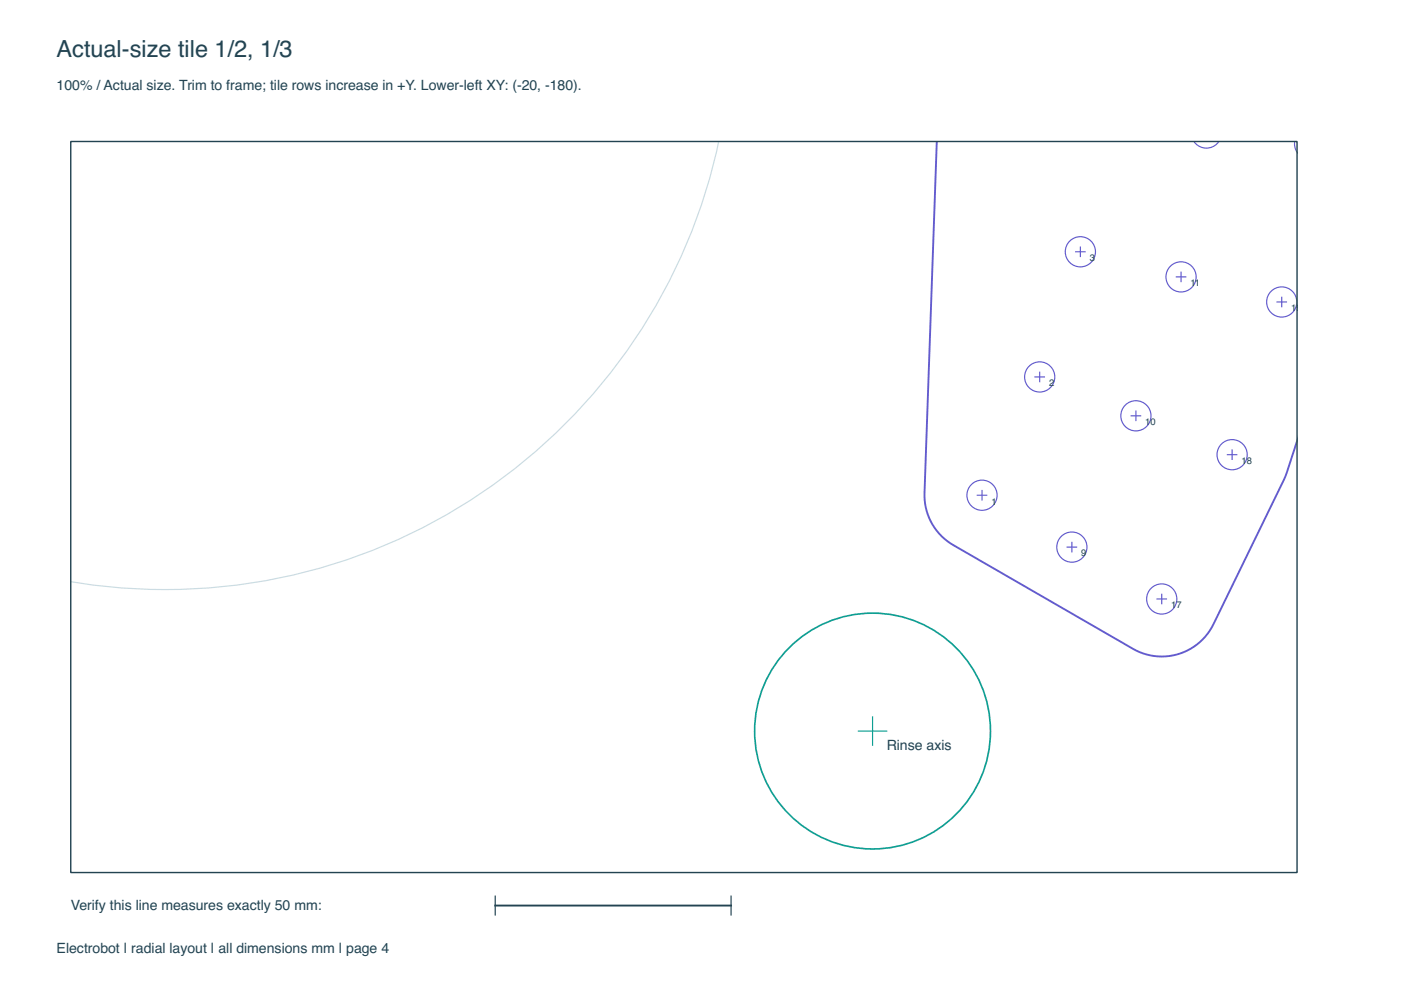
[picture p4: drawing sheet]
<svg xmlns="http://www.w3.org/2000/svg" width="297mm" height="210mm" viewBox="0 0 297 210" stroke-linecap="round" stroke-linejoin="round" font-family="sans-serif">
<path d="M152.4 29.9a119.9 119.9 0 0 1-137.5 93.4M275 184.8l-.1 .2" fill="none" stroke="#cadbe2" stroke-width=".25"/>
<path d="M198.6 29.9l-2.6 74.7a12.2 12.2 0 0 0 6.1 11l38.1 22a12.2 12.2 0 0 0 17.1-5.3l14.9-30.5 2.8-8.4" fill="none" stroke="#635bce" stroke-width=".4"/>
<g fill="none" stroke="#635bce" stroke-width=".25">
<path d="M253.1 29.9a3.2 3.2 0 0 0 5.4 0M274.5 29.9a3.1 3.1 0 0 0 .5 2.4M228.1 53.4h2M229.1 52.4v2M249.4 58.7h2M250.4 57.7v2M219.4 79.9h2M220.4 78.9v2M270.8 64h2M271.8 63v2M239.8 88.2h2M240.8 87.2v2"/>
<path d="M260.2 96.4h2M261.2 95.4v2M207.2 105h2M208.2 104v2M226.3 116h2M227.3 115v2M245.3 127h2M246.3 126v2"/>
<circle cx="229.1" cy="53.4" r="3.2"/>
<circle cx="250.4" cy="58.7" r="3.2"/>
<circle cx="220.4" cy="79.9" r="3.2"/>
<circle cx="271.8" cy="64" r="3.2"/>
<circle cx="240.8" cy="88.2" r="3.2"/>
<circle cx="261.2" cy="96.4" r="3.2"/>
<circle cx="208.2" cy="105" r="3.2"/>
<circle cx="227.3" cy="116" r="3.2"/>
<circle cx="246.3" cy="127" r="3.2"/>
</g>
<circle cx="185" cy="155" r="25" fill="none" stroke="#0e9f92" stroke-width=".35"/>
<path d="M182 155h6M185 152v6" fill="none" stroke="#0e9f92" stroke-width=".25"/>
<path d="M15 30h260v155h-260z" fill="none" stroke="#234452" stroke-width=".3"/>
<path d="M105 192h50" fill="none" stroke="#234452" stroke-width=".4"/>
<path d="M105 190v4M155 190v4" fill="none" stroke="#234452" stroke-width=".25"/>
<text font-size="5" fill="#234452" x="12" y="12">Actual-size tile 1/2, 1/3</text>
<g font-size="3" fill="#234452">
<text x="12" y="19">100% / Actual size. Trim to frame; tile rows increase in +Y. Lower-left XY: (-20, -180).</text>
<text x="188" y="159">Rinse axis</text>
<text x="15" y="193">Verify this line measures exactly 50 mm:</text>
<text x="12" y="202">Electrobot | radial layout | all dimensions mm | page 4</text>
</g>
<g font-size="2" fill="#234452">
<text x="258.9" y="-.7">13</text>
<text x="257.8" y="30.2">12</text>
<text x="231" y="55.4">3</text>
<text x="252.4" y="60.7">11</text>
<text x="273.8" y="66">19</text>
<text x="222.4" y="81.9">2</text>
<text x="242.8" y="90.2">10</text>
<text x="263.2" y="98.4">18</text>
<text x="210.2" y="107">1</text>
<text x="229.3" y="118">9</text>
<text x="248.3" y="129">17</text>
</g>
</svg>
